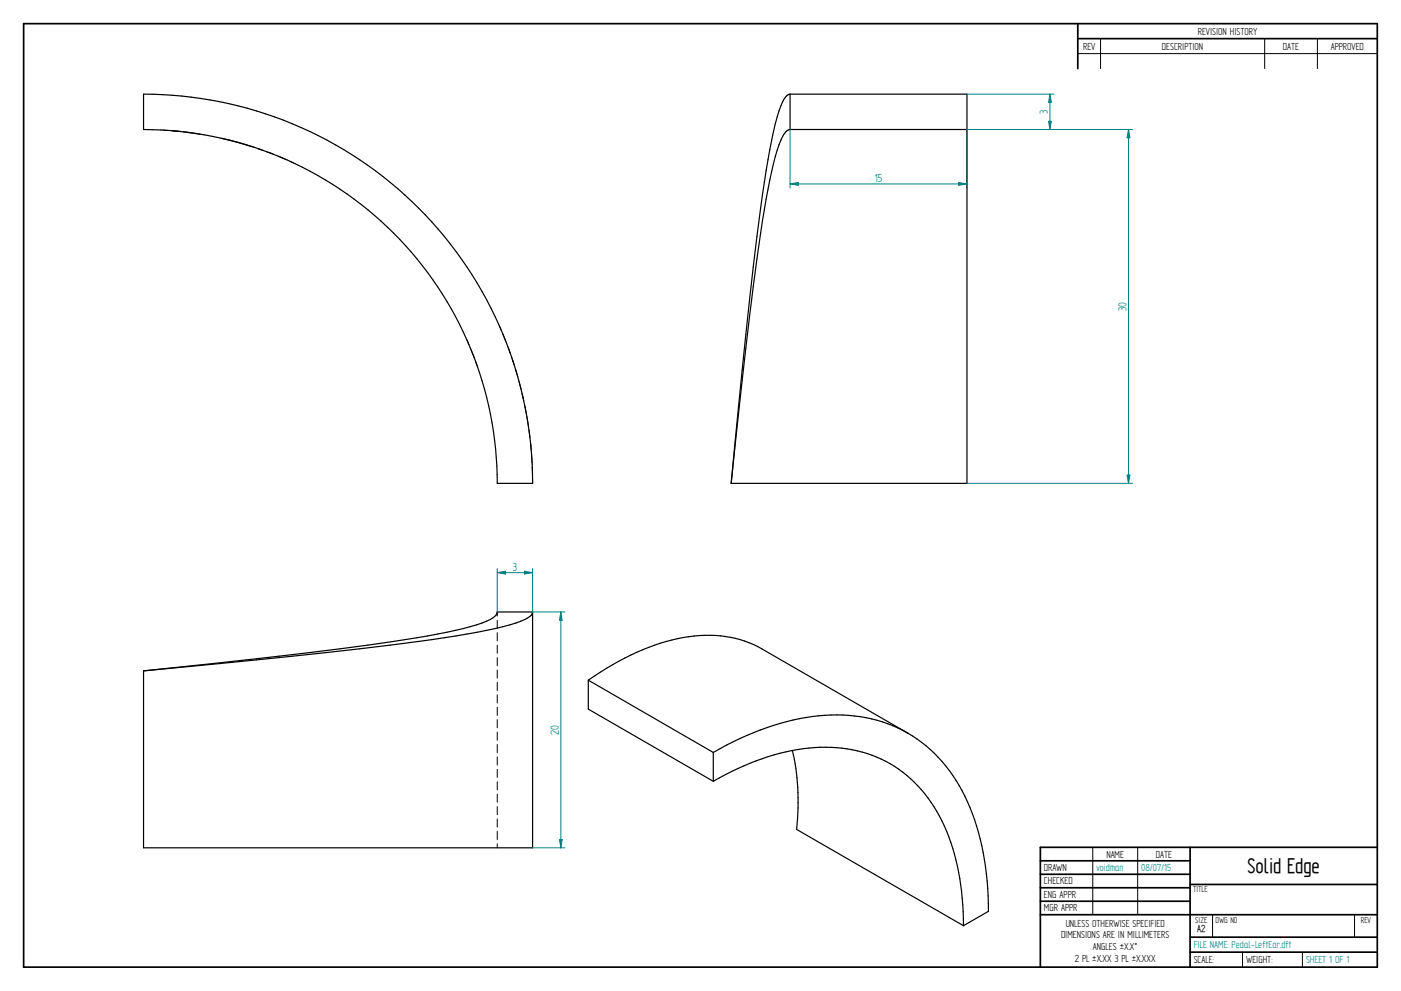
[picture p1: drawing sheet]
<svg xmlns="http://www.w3.org/2000/svg" width="594mm" height="420mm" viewBox="0 0 594 420" stroke-linecap="round" stroke-linejoin="round" font-family="sans-serif">
<g fill="none" stroke="#000" stroke-width=".72">
<path d="M10 10h574v400h-574zM457 10v19.1M457 16.4h127M504.6 359.2v50.8M584 359.2h-142.9v50.8M441.1 365h63.5M441.1 370.7h63.5M441.1 376.4h63.5M504.6 375h79.4M441.1 382.1h63.5M441.1 387.8h142.9M504.6 397.3h79.4"/>
<path d="M504.6 403.7h79.4"/>
</g>
<g fill="none" stroke="#000" stroke-width=".42">
<path d="M466.7 16.4v12.7M536.3 16.4v12.7M558.6 16.4v12.7M457 22.7h127M69.2 55.2l2.1 .1M73.5 55.5l2.1 .2M106.4 62l1.4 .5M109.3 63l1.4 .5M109.5 63l1.6 .6M112.9 64.3l3.3 1.2M117.9 66.2l3.3 1.4M122.9 68.4l1.6 .7"/>
<path d="M211.9 138.4l.6 1.6M198.2 144.5l.7 1.7M199.6 148l1.4 3.6M201.7 153.5l.7 1.7M213.2 141.7l1.3 3.2M215.2 146.6l1.2 3.2M217 151.5l1.1 3.3M218.6 156.5l1 3.4M220 161.6l.9 3.3M221.4 166.7l.7 3.4M222.5 171.8l.6 3.4M223.5 177l.5 3.4"/>
<path d="M224.3 182.2l.4 3.4M224.9 187.4l.3 3.5M225.4 192.7l.2 3.4M225.7 197.9l.1 3.5M225.8 203.2v1.7M210.9 259.5v1.7M210.9 263v3.5M210.9 268.3v3.4M210.9 273.5v3.5M210.9 278.8v3.5M210.9 284.1v3.4M210.9 289.3v3.5"/>
<path d="M210.9 294.6v3.5M210.9 299.8v3.5M210.9 305.1v3.5M210.9 310.4v3.5M210.9 315.6v3.5M210.9 320.9v3.5M210.9 326.2v3.4M210.9 331.4v3.5M210.9 336.7v3.4M210.9 342v3.4M210.9 347.2v3.5M210.9 352.5v3.4"/>
<path d="M210.9 357.8v1.7M463.4 359.2v28.6M482.4 359.2v28.6M514.2 387.9v9.4M574.4 387.9v9.4M526.9 403.7v6.3M552.3 403.7v6.3"/>
</g>
<g fill="none" stroke="#000" stroke-width=".51">
<path d="M60.9 39.9a165 165 0 0 1 164.9 165h-14.9a150 150 0 0 0-150-150zM335 39.9h75v165h-100M335 39.9v15M335 39.9a4.5 4.5 0 0 0-3.1 3.2 104.7 104.7 0 0 0-6.2 24.6 1071 1071 0 0 0-9.4 74.1l-6.3 63.1M72.8 55.4l3.8 .4M77.7 55.9l7.2 1M94.1 58.7l7.5 1.9M335 54.9h75M335 54.9a4.5 4.5 0 0 0-3.1 2.9l-1.6 3.6a211.9 211.9 0 0 0-7.8 37.4 2669.8 2669.8 0 0 0-12.5 106.1M101.9 60.7l4.5 1.3M225.8 259.5v100h-164.9v-75.1M225.8 259.5h-14.9a4.3 4.3 0 0 1-2.9 3.1 104.4 104.4 0 0 1-26.7 7 1508.1 1508.1 0 0 1-91.2 11.7l-29.2 3.1"/>
<path d="M225.8 259.5a4.3 4.3 0 0 1-3.1 3.1 121.7 121.7 0 0 1-29.3 7 1469.9 1469.9 0 0 1-84.7 10.2l-47.8 4.6M249.5 288.4v12.3l53 30.6M249.5 288.4l53 30.6M249.5 288.4a98.2 98.2 0 0 1 44.8-18.7 47.1 47.1 0 0 1 28.8 5.4l61.9 35.8M302.5 319v12.3M336 318.2a97.9 97.9 0 0 1 1.8 33.5l70.8 40.8M385 310.9a66.4 66.4 0 0 0-48.7-5.6 124 124 0 0 0-33.8 13.7M385 310.9a65.9 65.9 0 0 1 29.1 39.3 122.5 122.5 0 0 1 5 36.2l-10.5 6.1M302.5 331.3a95.2 95.2 0 0 1 47.7-14.5 52.9 52.9 0 0 1 49.3 31.3 100.2 100.2 0 0 1 9.1 44.4"/>
</g>
<path d="M335 54.9v24.8M410 54.9v24.8M406.5 77.4l3.5 .6-3.5 .6z" fill="none" stroke="#008080" stroke-width=".42"/>
<path d="M406.5 77.4l3.5 .6-3.5 .6z" fill="#008080"/>
<path d="M335 78l3.5-.6v1.2z" fill="none" stroke="#008080" stroke-width=".42"/>
<path d="M335 78l3.5-.6v1.2z" fill="#008080"/>
<path d="M410 39.9h36.9M445.2 39.9l.6 3.5h-1.2zM410 54.9h36.9M335 78h75" fill="none" stroke="#008080" stroke-width=".42"/>
<path d="M445.2 39.9l.6 3.5h-1.2z" fill="#008080"/>
<path d="M444.6 51.4h1.2l-.6 3.5z" fill="none" stroke="#008080" stroke-width=".42"/>
<path d="M444.6 51.4h1.2l-.6 3.5z" fill="#008080"/>
<path d="M445.2 39.9v15M410 54.9h70.3M478.5 54.9l.6 3.5h-1.2zM410 204.9h70.3" fill="none" stroke="#008080" stroke-width=".42"/>
<path d="M478.5 54.9l.6 3.5h-1.2z" fill="#008080"/>
<path d="M477.9 201.4h1.2l-.6 3.5z" fill="none" stroke="#008080" stroke-width=".42"/>
<path d="M477.9 201.4h1.2l-.6 3.5z" fill="#008080"/>
<path d="M478.5 54.9v150M225.8 259.5h13.8M237.8 259.5l.6 3.5h-1.2zM225.8 359.5h13.8" fill="none" stroke="#008080" stroke-width=".42"/>
<path d="M237.8 259.5l.6 3.5h-1.2z" fill="#008080"/>
<path d="M237.2 355.9h1.2l-.6 3.6z" fill="none" stroke="#008080" stroke-width=".42"/>
<path d="M237.2 355.9h1.2l-.6 3.6z" fill="#008080"/>
<path d="M210.9 241v18.5M210.9 242.8l3.5-.6v1.2zM225.8 241v18.5M237.8 259.5v100" fill="none" stroke="#008080" stroke-width=".42"/>
<path d="M210.9 242.8l3.5-.6v1.2z" fill="#008080"/>
<path d="M222.4 242.2l3.4 .6-3.4 .6z" fill="none" stroke="#008080" stroke-width=".42"/>
<path d="M222.4 242.2l3.4 .6-3.4 .6z" fill="#008080"/>
<path d="M210.9 242.8h14.9" fill="none" stroke="#008080" stroke-width=".42"/>
<text font-size="10.1" x="529" y="370.2">Solid Edge</text>
<g font-size="5.6" fill="#008080">
<text x="444.3" y="48.3" transform="rotate(-90 444.3 48.3)">3</text>
<text x="370.8" y="77.1">15</text>
<text x="477.6" y="131.9" transform="rotate(-90 477.6 131.9)">30</text>
<text x="217.5" y="241.9">3</text>
<text x="236.9" y="311.6" transform="rotate(-90 236.9 311.6)">20</text>
</g>
<g font-size="4.9">
<text x="507.9" y="14.7">REVISION HISTORY</text>
<text x="459.3" y="21">REV</text>
<text x="492.7" y="21">DESCRIPTION</text>
<text x="544" y="21">DATE</text>
<text x="564.3" y="21">APPROVED</text>
<text x="469.1" y="363.6">NAME</text>
<text x="490.1" y="363.6">DATE</text>
<text x="442.7" y="369.3">DRAWN</text>
<text x="442.7" y="375">CHECKED</text>
<text x="442.7" y="380.7">ENG APPR</text>
<text x="442.7" y="386.4">MGR APPR</text>
<text x="451.9" y="392.9">UNLESS OTHERWISE SPECIFIED</text>
<text x="449.9" y="397.9">DIMENSIONS ARE IN MILLIMETERS</text>
<text x="455.7" y="407.8">2 PL ±X.XX 3 PL ±X.XXX</text>
<text x="463.5" y="402.9">ANGLES ±X.X°</text>
<text x="506.2" y="408.3">SCALE:</text>
<text x="528.4" y="408.3">WEIGHT:</text>
</g>
<g font-size="4.9" fill="#008080">
<text x="464.9" y="369.3">voidman</text>
<text x="483.9" y="369.3">08/07/15</text>
<text x="506.2" y="402">FILE NAME: Pedal-LeftEar.dft</text>
<text x="553.8" y="408.4">SHEET 1 OF 1</text>
</g>
<text font-size="4.8" x="507.7" y="395.3">A2</text>
<g font-size="4.1">
<text x="505.9" y="378.3">TITLE</text>
<text x="506.9" y="391.1">SIZE</text>
<text x="515.4" y="391.1">DWG NO</text>
<text x="577" y="391.1">REV</text>
</g>
</svg>
